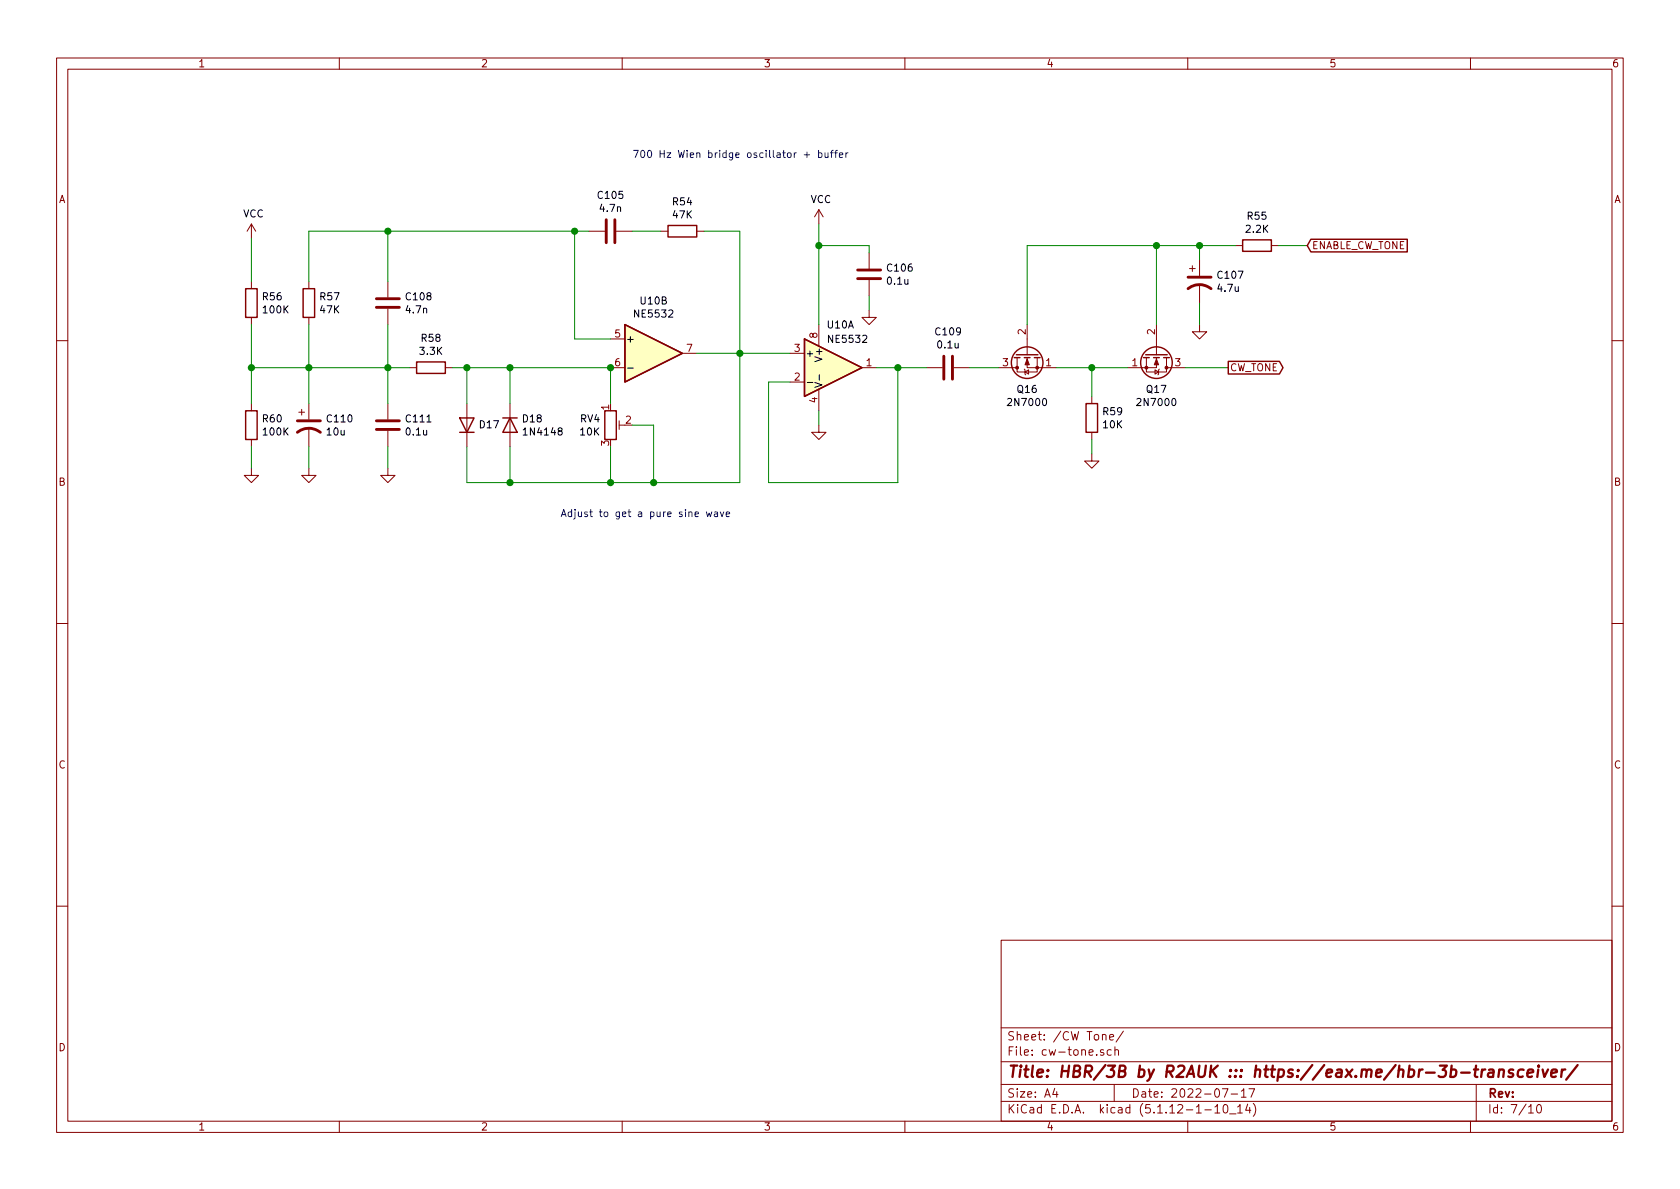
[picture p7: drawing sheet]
EESchema Schematic File Version 4
EELAYER 30 0
EELAYER END
$Descr A4 11693 8268
encoding utf-8
Sheet 7 10
Title "HBR/3B by R2AUK ::: https://eax.me/hbr-3b-transceiver/"
Date "2022-07-17"
Rev ""
Comp ""
Comment1 ""
Comment2 ""
Comment3 ""
Comment4 ""
$EndDescr
$Comp
L Amplifier_Operational:NE5532 U10
U 2 1
P 4550 2450
F 0 "U10" H 4550 2817 50  0000 C CNN
F 1 "NE5532" H 4550 2726 50  0000 C CNN
F 2 "" H 4550 2450 50  0001 C CNN
F 3 "http://www.ti.com/lit/ds/symlink/ne5532.pdf" H 4550 2450 50  0001 C CNN
	2    4550 2450
	1    0    0    -1  
$EndComp
$Comp
L Amplifier_Operational:NE5532 U10
U 1 1
P 5800 2550
F 0 "U10" H 5850 2850 50  0000 C CNN
F 1 "NE5532" H 5900 2750 50  0000 C CNN
F 2 "" H 5800 2550 50  0001 C CNN
F 3 "http://www.ti.com/lit/ds/symlink/ne5532.pdf" H 5800 2550 50  0001 C CNN
	1    5800 2550
	1    0    0    -1  
$EndComp
$Comp
L Amplifier_Operational:NE5532 U10
U 3 1
P 5800 2550
F 0 "U10" H 5758 2596 50  0001 L CNN
F 1 "NE5532" H 5758 2505 50  0001 L CNN
F 2 "" H 5800 2550 50  0001 C CNN
F 3 "http://www.ti.com/lit/ds/symlink/ne5532.pdf" H 5800 2550 50  0001 C CNN
	3    5800 2550
	1    0    0    -1  
$EndComp
Wire Wire Line
	5500 2450 5150 2450
$Comp
L power:GND #PWR0148
U 1 1
P 5700 2950
F 0 "#PWR0148" H 5700 2700 50  0001 C CNN
F 1 "GND" H 5705 2777 50  0001 C CNN
F 2 "" H 5700 2950 50  0001 C CNN
F 3 "" H 5700 2950 50  0001 C CNN
	1    5700 2950
	1    0    0    -1  
$EndComp
Wire Wire Line
	5700 2950 5700 2850
$Comp
L power:VCC #PWR0144
U 1 1
P 5700 1550
F 0 "#PWR0144" H 5700 1400 50  0001 C CNN
F 1 "VCC" H 5715 1723 50  0000 C CNN
F 2 "" H 5700 1550 50  0001 C CNN
F 3 "" H 5700 1550 50  0001 C CNN
	1    5700 1550
	1    0    0    -1  
$EndComp
$Comp
L Device:C C106
U 1 1
P 6050 1900
F 0 "C106" H 6165 1946 50  0000 L CNN
F 1 "0.1u" H 6165 1855 50  0000 L CNN
F 2 "" H 6088 1750 50  0001 C CNN
F 3 "~" H 6050 1900 50  0001 C CNN
	1    6050 1900
	1    0    0    -1  
$EndComp
$Comp
L power:GND #PWR0146
U 1 1
P 6050 2150
F 0 "#PWR0146" H 6050 1900 50  0001 C CNN
F 1 "GND" H 6055 1977 50  0001 C CNN
F 2 "" H 6050 2150 50  0001 C CNN
F 3 "" H 6050 2150 50  0001 C CNN
	1    6050 2150
	1    0    0    -1  
$EndComp
Wire Wire Line
	6050 2150 6050 2050
Wire Wire Line
	6050 1750 6050 1700
Wire Wire Line
	6050 1700 5700 1700
Wire Wire Line
	5700 1700 5700 1550
Wire Wire Line
	5700 1700 5700 2250
Connection ~ 5700 1700
$Comp
L Device:C C109
U 1 1
P 6600 2550
F 0 "C109" V 6348 2550 50  0000 C CNN
F 1 "0.1u" V 6439 2550 50  0000 C CNN
F 2 "" H 6638 2400 50  0001 C CNN
F 3 "~" H 6600 2550 50  0001 C CNN
	1    6600 2550
	0    1    1    0   
$EndComp
$Comp
L Diode:1N4148 D18
U 1 1
P 3550 2950
F 0 "D18" V 3504 3030 50  0000 L CNN
F 1 "1N4148" V 3595 3030 50  0000 L CNN
F 2 "Diode_THT:D_DO-35_SOD27_P7.62mm_Horizontal" H 3550 2775 50  0001 C CNN
F 3 "https://assets.nexperia.com/documents/data-sheet/1N4148_1N4448.pdf" H 3550 2950 50  0001 C CNN
	1    3550 2950
	0    1    1    0   
$EndComp
$Comp
L Diode:1N4148 D17
U 1 1
P 3250 2950
F 0 "D17" V 3250 2870 50  0000 R CNN
F 1 "1N4148" V 3205 2870 50  0001 R CNN
F 2 "Diode_THT:D_DO-35_SOD27_P7.62mm_Horizontal" H 3250 2775 50  0001 C CNN
F 3 "https://assets.nexperia.com/documents/data-sheet/1N4148_1N4448.pdf" H 3250 2950 50  0001 C CNN
	1    3250 2950
	0    -1   -1   0   
$EndComp
Wire Wire Line
	5150 3350 5150 2450
Connection ~ 5150 2450
Wire Wire Line
	5150 2450 4850 2450
Wire Wire Line
	3250 2550 3250 2800
Wire Wire Line
	3550 2550 3550 2800
Connection ~ 3550 2550
Wire Wire Line
	3550 2550 3250 2550
Wire Wire Line
	3550 3100 3550 3350
Wire Wire Line
	3550 3350 3250 3350
Wire Wire Line
	3250 3350 3250 3100
Connection ~ 3550 3350
$Comp
L Device:R R58
U 1 1
P 3000 2550
F 0 "R58" V 2793 2550 50  0000 C CNN
F 1 "3.3K" V 2884 2550 50  0000 C CNN
F 2 "" V 2930 2550 50  0001 C CNN
F 3 "~" H 3000 2550 50  0001 C CNN
	1    3000 2550
	0    1    1    0   
$EndComp
$Comp
L Device:C C111
U 1 1
P 2700 2950
F 0 "C111" H 2815 2996 50  0000 L CNN
F 1 "0.1u" H 2815 2905 50  0000 L CNN
F 2 "" H 2738 2800 50  0001 C CNN
F 3 "~" H 2700 2950 50  0001 C CNN
	1    2700 2950
	1    0    0    -1  
$EndComp
$Comp
L Device:CP1 C110
U 1 1
P 2150 2950
F 0 "C110" H 2265 2996 50  0000 L CNN
F 1 "10u" H 2265 2905 50  0000 L CNN
F 2 "" H 2150 2950 50  0001 C CNN
F 3 "~" H 2150 2950 50  0001 C CNN
	1    2150 2950
	1    0    0    -1  
$EndComp
$Comp
L Device:R R60
U 1 1
P 1750 2950
F 0 "R60" H 1820 2996 50  0000 L CNN
F 1 "100K" H 1820 2905 50  0000 L CNN
F 2 "" V 1680 2950 50  0001 C CNN
F 3 "~" H 1750 2950 50  0001 C CNN
	1    1750 2950
	1    0    0    -1  
$EndComp
Wire Wire Line
	1750 2800 1750 2550
Wire Wire Line
	1750 2550 2150 2550
Wire Wire Line
	3150 2550 3250 2550
Connection ~ 3250 2550
$Comp
L power:GND #PWR0152
U 1 1
P 2700 3250
F 0 "#PWR0152" H 2700 3000 50  0001 C CNN
F 1 "GND" H 2705 3077 50  0001 C CNN
F 2 "" H 2700 3250 50  0001 C CNN
F 3 "" H 2700 3250 50  0001 C CNN
	1    2700 3250
	1    0    0    -1  
$EndComp
$Comp
L power:GND #PWR0151
U 1 1
P 2150 3250
F 0 "#PWR0151" H 2150 3000 50  0001 C CNN
F 1 "GND" H 2155 3077 50  0001 C CNN
F 2 "" H 2150 3250 50  0001 C CNN
F 3 "" H 2150 3250 50  0001 C CNN
	1    2150 3250
	1    0    0    -1  
$EndComp
$Comp
L power:GND #PWR0150
U 1 1
P 1750 3250
F 0 "#PWR0150" H 1750 3000 50  0001 C CNN
F 1 "GND" H 1755 3077 50  0001 C CNN
F 2 "" H 1750 3250 50  0001 C CNN
F 3 "" H 1750 3250 50  0001 C CNN
	1    1750 3250
	1    0    0    -1  
$EndComp
Wire Wire Line
	1750 3250 1750 3100
Wire Wire Line
	2150 3250 2150 3100
Wire Wire Line
	2150 2800 2150 2550
Connection ~ 2150 2550
Wire Wire Line
	2700 2550 2700 2800
Connection ~ 2700 2550
Wire Wire Line
	2700 2550 2850 2550
Wire Wire Line
	2700 3100 2700 3250
$Comp
L Device:R R56
U 1 1
P 1750 2100
F 0 "R56" H 1820 2146 50  0000 L CNN
F 1 "100K" H 1820 2055 50  0000 L CNN
F 2 "" V 1680 2100 50  0001 C CNN
F 3 "~" H 1750 2100 50  0001 C CNN
	1    1750 2100
	1    0    0    -1  
$EndComp
Wire Wire Line
	1750 2550 1750 2250
Connection ~ 1750 2550
$Comp
L power:VCC #PWR0145
U 1 1
P 1750 1650
F 0 "#PWR0145" H 1750 1500 50  0001 C CNN
F 1 "VCC" H 1765 1823 50  0000 C CNN
F 2 "" H 1750 1650 50  0001 C CNN
F 3 "" H 1750 1650 50  0001 C CNN
	1    1750 1650
	1    0    0    -1  
$EndComp
Wire Wire Line
	1750 1950 1750 1650
$Comp
L Device:R R57
U 1 1
P 2150 2100
F 0 "R57" H 2220 2146 50  0000 L CNN
F 1 "47K" H 2220 2055 50  0000 L CNN
F 2 "" V 2080 2100 50  0001 C CNN
F 3 "~" H 2150 2100 50  0001 C CNN
	1    2150 2100
	1    0    0    -1  
$EndComp
$Comp
L Device:C C108
U 1 1
P 2700 2100
F 0 "C108" H 2815 2146 50  0000 L CNN
F 1 "4.7n" H 2815 2055 50  0000 L CNN
F 2 "" H 2738 1950 50  0001 C CNN
F 3 "~" H 2700 2100 50  0001 C CNN
	1    2700 2100
	1    0    0    -1  
$EndComp
Wire Wire Line
	2150 2550 2150 2250
Wire Wire Line
	2150 1950 2150 1600
Wire Wire Line
	4000 1600 4000 2350
Wire Wire Line
	4000 2350 4250 2350
Wire Wire Line
	2700 2550 2700 2250
Wire Wire Line
	2700 1950 2700 1600
Wire Wire Line
	2700 1600 4000 1600
$Comp
L Device:C C105
U 1 1
P 4250 1600
F 0 "C105" V 3998 1600 50  0000 C CNN
F 1 "4.7n" V 4089 1600 50  0000 C CNN
F 2 "" H 4288 1450 50  0001 C CNN
F 3 "~" H 4250 1600 50  0001 C CNN
	1    4250 1600
	0    1    1    0   
$EndComp
$Comp
L Device:R R54
U 1 1
P 4750 1600
F 0 "R54" V 4543 1600 50  0000 C CNN
F 1 "47K" V 4634 1600 50  0000 C CNN
F 2 "" V 4680 1600 50  0001 C CNN
F 3 "~" H 4750 1600 50  0001 C CNN
	1    4750 1600
	0    1    1    0   
$EndComp
Wire Wire Line
	4100 1600 4000 1600
Connection ~ 4000 1600
Wire Wire Line
	4400 1600 4600 1600
Wire Wire Line
	4900 1600 5150 1600
Wire Wire Line
	5150 1600 5150 2450
Wire Wire Line
	5350 2650 5500 2650
Connection ~ 6250 2550
Wire Wire Line
	6250 2550 6100 2550
$Comp
L Transistor_FET:2N7000 Q17
U 1 1
P 8050 2450
F 0 "Q17" V 8299 2450 50  0000 C CNN
F 1 "2N7000" V 8390 2450 50  0000 C CNN
F 2 "Package_TO_SOT_THT:TO-92_Inline" H 8250 2375 50  0001 L CIN
F 3 "https://www.fairchildsemi.com/datasheets/2N/2N7000.pdf" H 8050 2450 50  0001 L CNN
	1    8050 2450
	0    1    1    0   
$EndComp
$Comp
L Transistor_FET:2N7000 Q16
U 1 1
P 7150 2450
F 0 "Q16" V 7399 2450 50  0000 C CNN
F 1 "2N7000" V 7490 2450 50  0000 C CNN
F 2 "Package_TO_SOT_THT:TO-92_Inline" H 7350 2375 50  0001 L CIN
F 3 "https://www.fairchildsemi.com/datasheets/2N/2N7000.pdf" H 7150 2450 50  0001 L CNN
	1    7150 2450
	0    -1   1    0   
$EndComp
$Comp
L Device:R R59
U 1 1
P 7600 2900
F 0 "R59" H 7670 2946 50  0000 L CNN
F 1 "10K" H 7670 2855 50  0000 L CNN
F 2 "" V 7530 2900 50  0001 C CNN
F 3 "~" H 7600 2900 50  0001 C CNN
	1    7600 2900
	1    0    0    -1  
$EndComp
$Comp
L power:GND #PWR0149
U 1 1
P 7600 3150
F 0 "#PWR0149" H 7600 2900 50  0001 C CNN
F 1 "GND" H 7605 2977 50  0001 C CNN
F 2 "" H 7600 3150 50  0001 C CNN
F 3 "" H 7600 3150 50  0001 C CNN
	1    7600 3150
	1    0    0    -1  
$EndComp
Wire Wire Line
	7600 3150 7600 3050
Wire Wire Line
	7600 2750 7600 2550
Connection ~ 7600 2550
Text GLabel 8550 2550 2    50   Output ~ 0
CW_TONE
Wire Wire Line
	8550 2550 8250 2550
Wire Wire Line
	8050 2250 8050 1700
Wire Wire Line
	7150 1700 7150 2250
$Comp
L Device:CP1 C107
U 1 1
P 8350 1950
F 0 "C107" H 8465 1996 50  0000 L CNN
F 1 "4.7u" H 8465 1905 50  0000 L CNN
F 2 "" H 8350 1950 50  0001 C CNN
F 3 "~" H 8350 1950 50  0001 C CNN
	1    8350 1950
	1    0    0    -1  
$EndComp
$Comp
L power:GND #PWR0147
U 1 1
P 8350 2250
F 0 "#PWR0147" H 8350 2000 50  0001 C CNN
F 1 "GND" H 8355 2077 50  0001 C CNN
F 2 "" H 8350 2250 50  0001 C CNN
F 3 "" H 8350 2250 50  0001 C CNN
	1    8350 2250
	1    0    0    -1  
$EndComp
$Comp
L Device:R R55
U 1 1
P 8750 1700
F 0 "R55" V 8543 1700 50  0000 C CNN
F 1 "2.2K" V 8634 1700 50  0000 C CNN
F 2 "" V 8680 1700 50  0001 C CNN
F 3 "~" H 8750 1700 50  0001 C CNN
	1    8750 1700
	0    1    1    0   
$EndComp
Wire Wire Line
	8600 1700 8350 1700
Connection ~ 8050 1700
Wire Wire Line
	8350 1700 8350 1800
Connection ~ 8350 1700
Wire Wire Line
	8350 1700 8050 1700
Wire Wire Line
	8350 2250 8350 2100
Text GLabel 9100 1700 2    50   Input ~ 0
ENABLE_CW_TONE
Wire Wire Line
	9100 1700 8900 1700
Wire Wire Line
	5350 3350 6250 3350
Wire Wire Line
	5350 2650 5350 3350
Wire Wire Line
	6250 2550 6250 3350
Text Notes 4400 1100 0    50   ~ 0
700 Hz Wien bridge oscillator + buffer
Wire Wire Line
	6750 2550 6950 2550
Wire Wire Line
	6250 2550 6450 2550
Wire Wire Line
	2150 2550 2700 2550
Wire Wire Line
	2150 1600 2700 1600
Connection ~ 2700 1600
Wire Wire Line
	7350 2550 7600 2550
Wire Wire Line
	7600 2550 7850 2550
Wire Wire Line
	7150 1700 8050 1700
$Comp
L Device:R_POT_TRIM RV4
U 1 1
P 4250 2950
F 0 "RV4" H 4181 2996 50  0000 R CNN
F 1 "10K" H 4181 2905 50  0000 R CNN
F 2 "" H 4250 2950 50  0001 C CNN
F 3 "~" H 4250 2950 50  0001 C CNN
	1    4250 2950
	1    0    0    -1  
$EndComp
Wire Wire Line
	3550 2550 4250 2550
Wire Wire Line
	3550 3350 4250 3350
Wire Wire Line
	4250 2800 4250 2550
Connection ~ 4250 2550
Wire Wire Line
	4250 3100 4250 3350
Connection ~ 4250 3350
Wire Wire Line
	4250 3350 4550 3350
Wire Wire Line
	4550 2950 4550 3350
Wire Wire Line
	4400 2950 4550 2950
Connection ~ 4550 3350
Wire Wire Line
	4550 3350 5150 3350
Text Notes 3900 3600 0    50   ~ 0
Adjust to get a pure sine wave
$EndSCHEMATC
